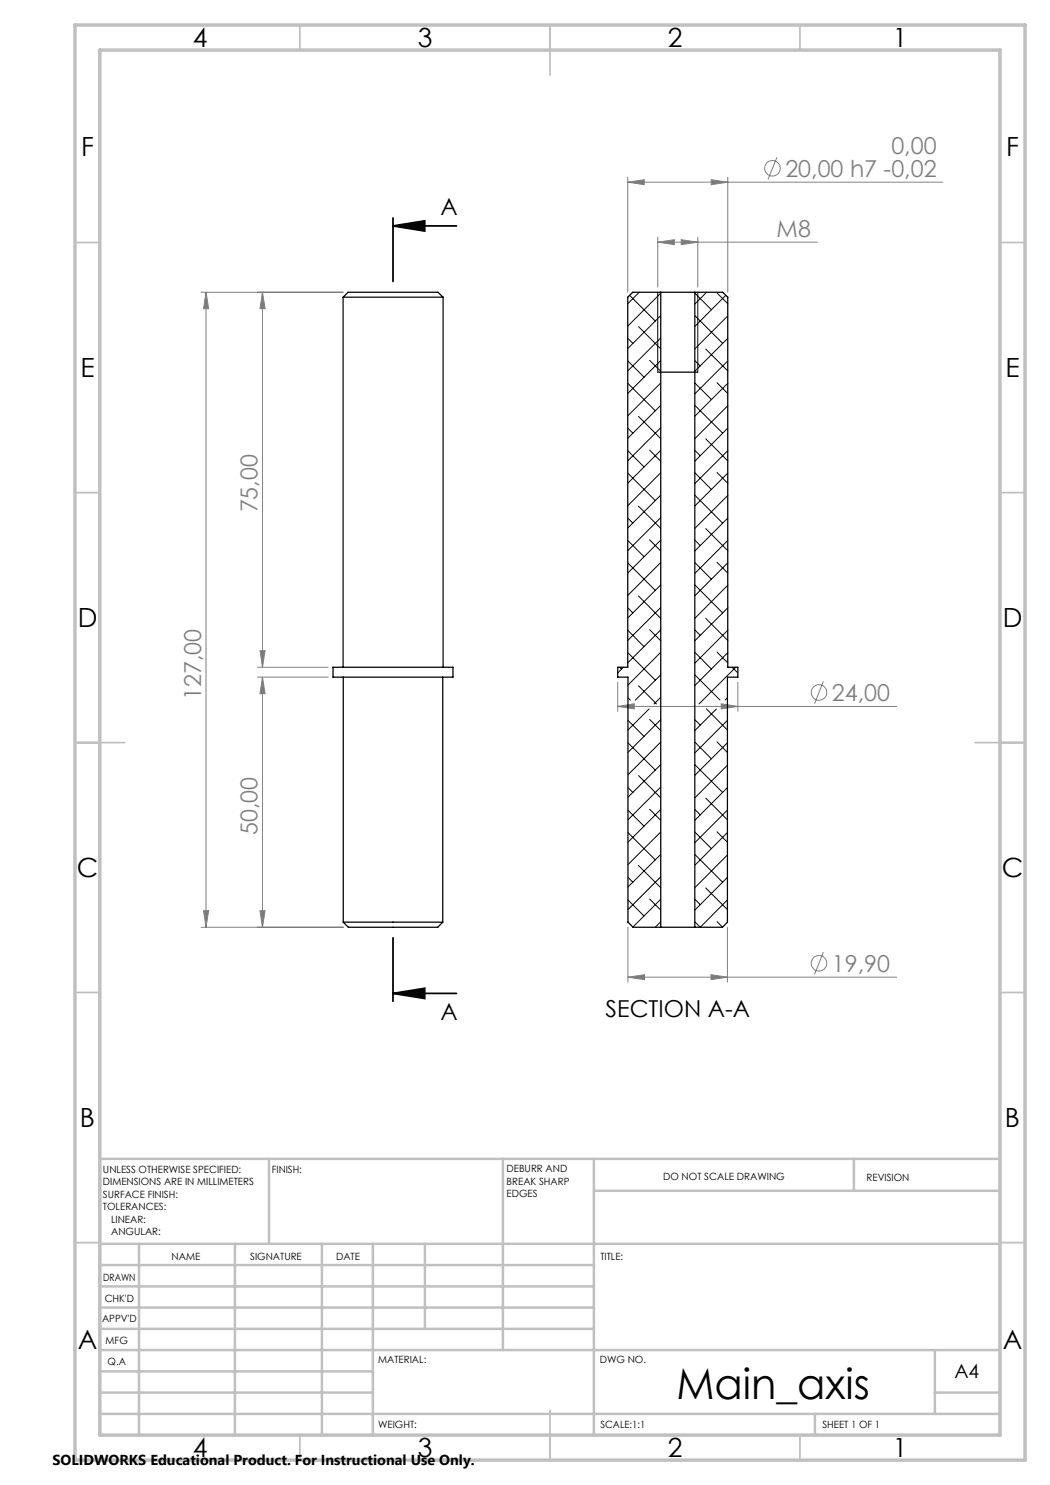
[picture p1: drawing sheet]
<svg xmlns="http://www.w3.org/2000/svg" width="210mm" height="297mm" viewBox="0 0 210 297" stroke-linecap="round" stroke-linejoin="round" font-family="sans-serif">
<g fill="none" stroke="#808080" stroke-width=".2">
<path d="M125.6 36.4l3.2-.5v1zM125.6 35.5v23M125.6 36.4h63M142.2 35.9l3.4 .5-3.4 .5zM145.6 35.5v23M155.4 31.4l-1.8 4.5M40.2 58.5h28.4M41.2 58.5l.5 3.2h-1zM41.2 58.5v127M52.5 58.5v75M52.5 58.5l.5 3.2h-1zM131.6 48.4l3.3-.5v1z"/>
<path d="M131.6 47.4v10M131.6 48.4h31.9M136.2 47.9l3.4 .5-3.4 .5zM139.6 47.4v10M51.5 135.4h14.1M51.5 133.5h14.1M52 130.1h1l-.5 3.4zM52.5 135.4v50.1M52.5 135.4l.5 3.3h-1zM123.5 136.5v5.8M147.6 136.5v5.8M164.7 136.3l-1.8 4.4"/>
<path d="M123.5 141.3l3.4-.5v1zM123.5 141.3h55.8M144.3 140.8l3.3 .5-3.3 .5zM40.2 185.5h28.5M40.7 182.1h1l-.5 3.4zM52 182.1h1l-.5 3.4zM125.6 195.4l3.3-.5v1zM125.6 185.5v10.9M125.6 195.4h53.7M142.2 194.9l3.3 .5-3.3 .5zM145.5 185.5v10.9M164.7 190.4l-1.8 4.5"/>
<circle cx="154.5" cy="33.7" r="1.56"/>
<circle cx="163.8" cy="138.5" r="1.55"/>
<circle cx="163.8" cy="192.7" r="1.56"/>
</g>
<path d="M78.6 45.2h12.7M78.6 43.6v12.7M78.6 45.2l6.3-1v2zM78.6 187.6v12.7M78.6 198.7h12.7M78.6 198.7l6.3-1v2z" fill="none" stroke="#000" stroke-width=".35"/>
<g fill="none" stroke="#c0c0c0" stroke-width=".35">
<path d="M60 5v5M110 5v10M160 5v5M15 48.5h5M200 48.5h5M15 98.5h5M200 98.5h5M15 148.5h10M195 148.5h10M15 198.5h5M200 198.5h5M15 248.5h5"/>
<path d="M200 248.5h5M60 287v5M110 282v10M160 287v5"/>
</g>
<g fill="none" stroke="#c0c0c0" stroke-width=".5">
<path d="M53.8 231.8v17M100.6 231.8v38.2M118.8 231.8v55.2M118.8 238.2h81.2M170.8 231.8v6.4M200 231.8h-180v55.2M20 248.8h180M20 257.3h98.8M20 253h98.8M27.8 248.8v38.2M47 248.8v38.2M64.4 248.8v38.2"/>
<path d="M74.6 248.8v38.2M85 248.8v17M20 265.8h98.8M20 261.5h98.8M20 278.5h54.6M20 274.3h54.6M20 270h180M187 278.5h13M187 270v12.8M20 282.8h180M163 282.8v4.2"/>
</g>
<path d="M15 5h190v287h-190zM20 10h180v277h-180z" fill="none" stroke="#c0c0c0" stroke-width=".7"/>
<path d="M131.6 58.5v15.9M139.6 58.5v15.9" fill="none" stroke="#000" stroke-width=".2"/>
<path d="M131.6 74.4h8" fill="none" stroke="#000" stroke-width=".25"/>
<path d="M78.6 45.2l6.3-1v2zM78.6 198.7l6.3-1v2z" fill="#000"/>
<g fill="#808080">
<path d="M136.2 47.9l3.4 .5-3.4 .5zM131.6 48.4l3.3-.5v1z"/>
<path d="M123.5 141.3l3.4-.5v1zM144.3 140.8l3.3 .5-3.3 .5z"/>
<path d="M125.6 36.4l3.2-.5v1zM142.2 35.9l3.4 .5-3.4 .5z"/>
<path d="M41.2 58.5l.5 3.2h-1zM40.7 182.1h1l-.5 3.4zM52.5 135.4l.5 3.3h-1zM52 182.1h1l-.5 3.4zM52.5 58.5l.5 3.2h-1zM52 130.1h1l-.5 3.4z"/>
<path d="M125.6 195.4l3.3-.5v1zM142.2 194.9l3.3 .5-3.3 .5z"/>
</g>
<g fill="none" stroke="#000" stroke-width=".25">
<path d="M68.6 59.4h20M68.6 59.4l1-.9h18l1 .9M68.6 59.4v74.1M88.6 59.4v74.1M132.2 58.5h6.8M132.2 58.5h-5.7l-.9 .9v74.1h-2.1v1.9h2.1v49l1 1.1h5.6M132.2 58.5v127M139 58.5h5.5l1.1 .9v74.1h2v1.9h-2.1v49l-1 1.1h-5.5M139 58.5v127M66.6 133.5h24v1.9h-24zM68.7 135.4v49M88.5 135.4v49"/>
<path d="M68.7 184.4h19.8M68.7 184.4l1 1.1h17.9l.9-1.1M132.2 185.5h6.8"/>
</g>
<g fill="none" stroke="#000" stroke-width=".2">
<path d="M125.9 59.1l5.2 5.1M127.8 58.5l-2.2 2.2M132.2 58.6l-6.6 6.6M139 58.6l3.3 3.3M141.3 58.5l-2.3 2.3M143.4 58.6l2.2 2.1M145.2 59.1l-6.2 6.2M125.6 76.7l5.5 5.5M125.6 72.2l3.2 3.2M125.6 67.7l1 1M127.7 65.3l4.5 4.5M129.9 72.1l2.3 2.2"/>
<path d="M132.2 63.1l-6.6 6.6M132.2 67.6l-6.6 6.6M132.2 72.1l-6.6 6.6M132.2 76.6l-6.6 6.6M139 76.6l3.3 3.3M139 72.1l1.1 1.1M139 63.1l5.5 5.6M141.1 69.8l4.5 4.4M143.4 76.5l2.2 2.2M145.6 63.2l-6.6 6.6M145.6 76.7l-6.6 6.6M145.6 67.7l-6.6 6.6"/>
<path d="M145.6 72.2l-6.6 6.6M125.6 94.6l5.5 5.5M125.6 90.1l3.2 3.3M125.6 85.6l1 1M127.7 83.3l4.5 4.4M129.9 90l2.3 2.2M132.2 81.1l-6.6 6.6M132.2 85.5l-6.6 6.7M132.2 90.1l-6.6 6.6M132.2 94.5l-6.6 6.6M132.2 99l-6.6 6.6M139 90.1l1.1 1.1"/>
<path d="M139 99l5.5 5.6M139 94.5l3.3 3.4M139 81.1l5.5 5.5M141.1 87.8l4.5 4.4M143.4 94.5l2.2 2.2M145.6 81.1l-6.6 6.6M145.6 90.1l-6.6 6.6M145.6 94.6l-6.6 6.6M145.6 99.1l-6.6 6.6M145.6 85.6l-6.6 6.6M125.6 112.6l5.5 5.5M125.6 108.1l3.2 3.2"/>
<path d="M125.6 103.6l1 1M127.7 119.2l4.5 4.5M127.7 101.2l4.5 4.5M129.9 108l2.3 2.2M132.2 103.5l-6.6 6.6M132.2 108l-6.6 6.6M132.2 112.5l-6.6 6.6M132.2 117l-6.6 6.6M139 108l1.1 1.1M139 117l5.5 5.6M139 112.5l3.3 3.3M141.1 105.7l4.5 4.4"/>
<path d="M143.4 112.5l2.2 2.1M145.6 108.1l-6.6 6.6M145.6 112.6l-6.6 6.6M145.6 103.6l-6.6 6.6M145.6 117l-6.6 6.7M124 133.5l.3 .3M124.7 133.5l-1.2 1.1M125.6 130.5l5.5 5.5M125.6 126l3.2 3.3M125.6 121.6l1 1M125.6 139.6l.4 .4M127.7 137.2l3.6 3.6"/>
<path d="M129.9 125.9l2.3 2.3M132.2 121.5l-6.6 6.6M132.2 126l-6.6 6.6M132.2 130.5l-6.6 6.5M132.2 135l-5.1 5M132.2 139.4l-1.4 1.4M139 135l5 5M139 130.5l3.3 3.3M139 126l1.1 1.1M141.1 123.7l4.5 4.4M143.4 130.4l2.2 2.2M145.5 139.6l-.5 .4"/>
<path d="M145.6 126l-6.6 6.6M145.6 130.5l-6.6 6.6M145.6 121.6l-6.6 6.6M146.4 133.5l1.2 1.1M147.1 133.5l-7.3 7.3M125.6 157.5l1 1M125.6 148.6l5.5 5.4M125.6 144.1l3.2 3.2M127.7 155.1l4.5 4.5M129.8 141.8l-4.2 4.2M129.9 143.9l2.3 2.2M132.2 143.9l-6.6 6.6"/>
<path d="M132.2 148.4l-6.6 6.6M132.2 152.9l-6.6 6.6M132.2 157.4l-6.6 6.6M139 152.9l5.5 5.6M139 148.4l3.3 3.4M139 143.9l1.1 1.1M141.1 159.6l4.4 4.4M141.3 141.8l4.2 4.2M143.3 141.8l-4.3 4.3M143.4 148.4l2.1 2.1M145.5 144.1l-6.5 6.5M145.5 148.6l-6.5 6.5"/>
<path d="M145.5 153l-6.5 6.6M145.5 157.5l-6.5 6.6M125.6 180l3.2 3.2M125.6 175.5l1 1M125.6 166.5l5.5 5.5M125.6 162l3.2 3.2M127.7 173.1l4.5 4.4M129.9 179.8l2.3 2.2M129.9 161.9l2.3 2.2M132.2 161.9l-6.6 6.5M132.2 166.4l-6.6 6.5M132.2 170.9l-6.6 6.5"/>
<path d="M132.2 175.4l-6.6 6.5M132.2 179.8l-5.6 5.6M139 179.8l1.1 1.1M139 161.9l1.1 1.1M139 170.9l5.5 5.6M139 166.4l3.3 3.3M141.1 177.6l4.4 4.3M143.4 166.4l2.1 2M145.5 162l-6.5 6.6M145.5 180l-5.4 5.5-1.1-1.1M145.5 166.5l-6.5 6.6M145.5 171l-6.5 6.5"/>
<path d="M145.5 175.5l-6.5 6.5M132.2 184.4l-1.1 1.1M143.4 184.3l1.1 1.1"/>
</g>
<text font-size="8.5" x="135.3" y="279.7">Main_axis</text>
<g font-size="5.3">
<text x="38.5" y="9.5">4</text>
<text x="83.5" y="9.5">3</text>
<text x="133.6" y="9.5">2</text>
<text x="178.6" y="9.5">1</text>
<text x="16.2" y="31.2">F</text>
<text x="201.2" y="31.2">F</text>
<text x="16.1" y="75.5">E</text>
<text x="201.1" y="75.5">E</text>
<text x="15.5" y="125.5">D</text>
<text x="200.5" y="125.5">D</text>
<text x="15.4" y="175.5">C</text>
<text x="200.4" y="175.5">C</text>
<text x="16" y="225.5">B</text>
<text x="201" y="225.5">B</text>
<text x="15.5" y="269.7">A</text>
<text x="200.5" y="269.7">A</text>
<text x="38.5" y="291.5">4</text>
<text x="83.5" y="291.5">3</text>
<text x="133.6" y="291.5">2</text>
<text x="178.6" y="291.5">1</text>
</g>
<g font-size="4.7" fill="#808080">
<text x="157.1" y="35.4">20,00 h7 -0,02</text>
<text x="178.3" y="30.9">0,00</text>
<text x="155.3" y="47.4">M8</text>
<text x="51.5" y="102.5" transform="rotate(-90 51.5 102.5)">75,00</text>
<text x="40.2" y="140" transform="rotate(-90 40.2 140)">127,00</text>
<text x="166.4" y="140.2">24,00</text>
<text x="51.5" y="167" transform="rotate(-90 51.5 167)">50,00</text>
<text x="166.4" y="194.4">19,90</text>
</g>
<g font-size="4.7">
<text x="88.1" y="43">A</text>
<text x="121.1" y="203.4">SECTION A-A</text>
<text x="88.1" y="204">A</text>
</g>
<text font-size="3.9" x="190.9" y="275.5">A4</text>
<text font-size="2.9" x="10.5" y="292.9">SOLIDWORKS Educational Product. For Instructional Use Only.</text>
<g font-size="2">
<text x="20.6" y="234.6">UNLESS OTHERWISE SPECIFIED:</text>
<text x="20.6" y="237.1">DIMENSIONS ARE IN MILLIMETERS</text>
<text x="20.6" y="239.6">SURFACE FINISH:</text>
<text x="54.4" y="234.6">FINISH:</text>
<text x="101.3" y="234.5">DEBURR AND</text>
<text x="101.3" y="237">BREAK SHARP</text>
<text x="101.3" y="239.5">EDGES</text>
<text x="132.6" y="236">DO NOT SCALE DRAWING</text>
<text x="173.3" y="236.2">REVISION</text>
<text x="20.6" y="242.1">TOLERANCES:</text>
<text x="22.2" y="244.6">LINEAR:</text>
<text x="22.2" y="247.1">ANGULAR:</text>
<text x="34.3" y="252">NAME</text>
<text x="50" y="251.9">SIGNATURE</text>
<text x="67.2" y="251.9">DATE</text>
<text x="120.1" y="251.9">TITLE:</text>
<text x="20.6" y="256.1">DRAWN</text>
<text x="20.9" y="260.3">CHK'D</text>
<text x="20.4" y="264.4">APPV'D</text>
<text x="21.1" y="268.8">MFG</text>
<text x="21.5" y="273">Q.A</text>
<text x="75.6" y="272.5">MATERIAL:</text>
<text x="120" y="272.5">DWG NO.</text>
<text x="75.6" y="285.5">WEIGHT:</text>
<text x="120.1" y="285.6">SCALE:1:1</text>
<text x="164.5" y="285.6">SHEET 1 OF 1</text>
</g>
</svg>
